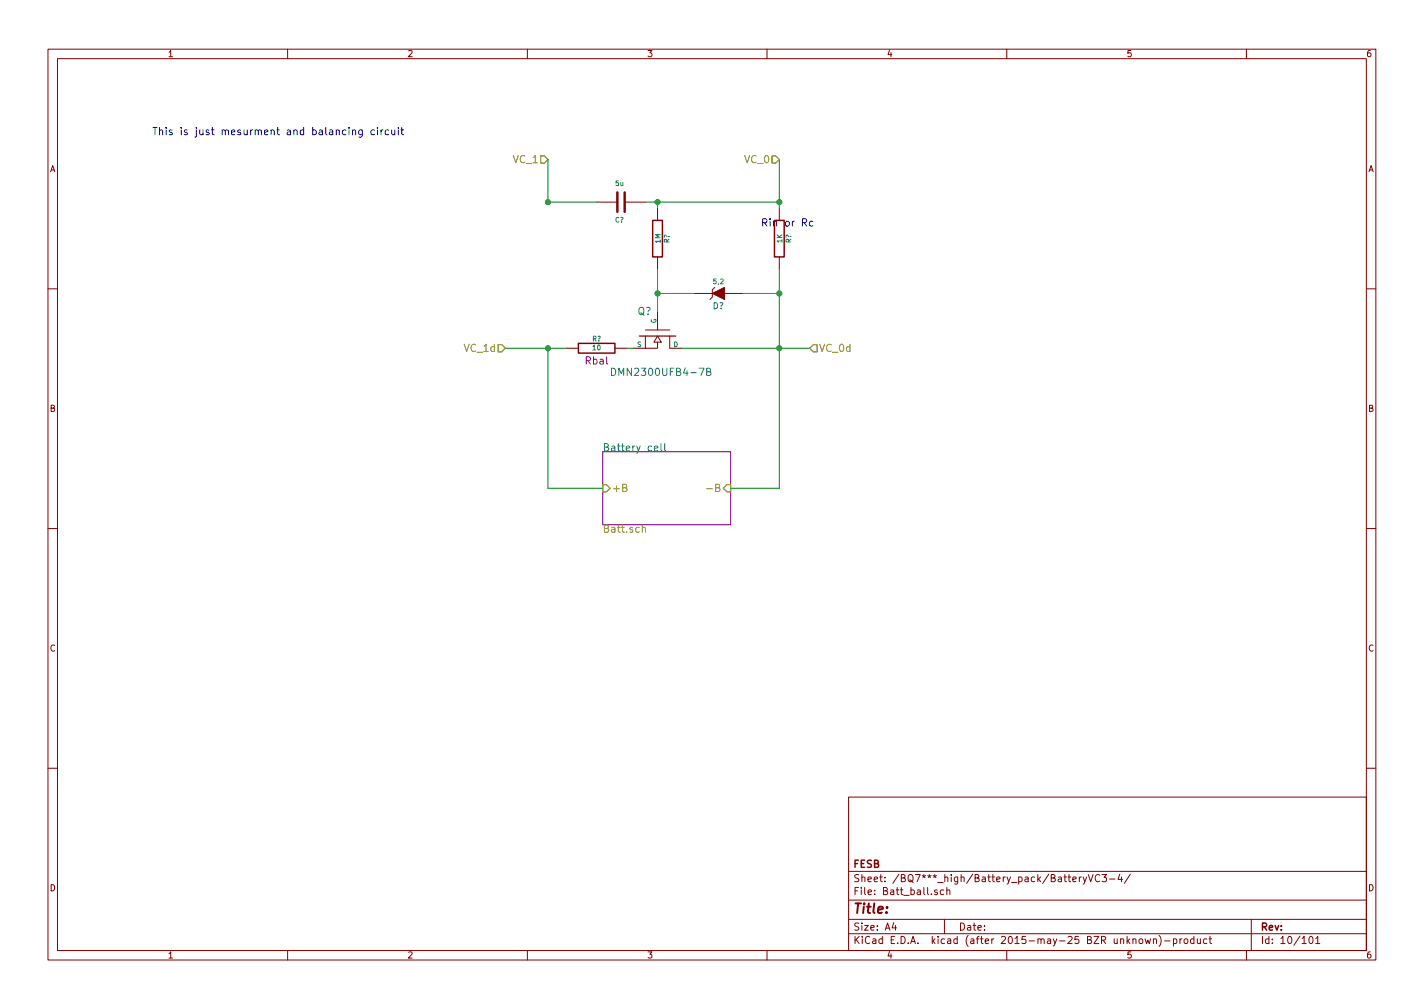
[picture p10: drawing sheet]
<svg xmlns="http://www.w3.org/2000/svg" width="297mm" height="210mm" viewBox="0 0 297 210" stroke-linecap="round" stroke-linejoin="round" font-family="sans-serif">
<g fill="none" stroke="#840000" stroke-width=".21">
<path d="M10 10.3h277v189.9h-277zM12 12.2h273v186.1h-273zM60 10.3v1.9M110 10.3v1.9M160 10.3v1.9M210 10.3v1.9M260 10.3v1.9M124.5 42.2h4.3M130.3 42.2h4.3M137.2 43.4v2.6M137.2 53.6v2.5M149.1 59.9l-.5 .5v1.6l-.5 .5"/>
<path d="M162.6 43.4v2.6M162.6 53.6v2.5M10 60.2h2M118.1 72.6h2.5M128.3 72.6h2.5M132.1 72.6h2.5M134.6 68.8h5.1M134.6 70.1v2.5M137.2 71.4v1.2h-2.6M137.2 70.1l.7 1.3h-1.5zM137.2 65v3.8M139.7 70.1v2.5h2.5"/>
<path d="M144.8 61.2h3.8M151.1 61.2h3.8M285 60.2h2M10 110.3h2M285 110.3h2M10 160.2h2M177 166.3h108v32h-108zM285 160.2h2M60 198.3v1.9M110 198.3v1.9M160 198.3v1.9M177 194.8h108"/>
<path d="M177 191.8h108M177 187.8h108M177 181.8h108M186.4 192.5l-.3 1h.9M186.8 193v1M195.5 185.7l-.4-.1-.2 .2 .1 .2 .5 .2v.3h-.6M196.8 185.7l-.4-.1-.3 .3 .1 .6 .2 .1 .4-.1M197 191.8v3M197.5 185.7l.2-.1 .4 .1v.9M197.5 185.1v1.5M210 198.3v1.9M223.8 183.4l.7-.1-.1-.3-.4-.1-.2 .2 .1 .7h.5"/>
<path d="M225.1 182.9v1M225.6 182.9l-.5 .3M225.9 182.9l.4 1M226.7 182.9l-.5 1.4-.3 .1M227 182.4l.5 1.5 .5-1.5M229.4 182.6a.71 .71 0 0 0-1 .5 .71 .71 0 0 0 .7 .8l.3-.1M229.9 182.4h.9l-.5 .6 .4 .1v.7l-.2 .1-.6-.1M231.4 183.4h1.2M233.6 182.3l-.4 1.1h1M233.9 182.9v1M235.8 182.3l-1.3 2M237.7 196l.2-.2 .4 .2 .1 .5-.1 .2-.4 .1-.2-.1z"/>
<path d="M238.9 195.8l.3 1 .2-.7 .3 .7 .3-1M240.6 196l.2-.2 .4 .1v.9M240.6 195.8v1M241.8 195.1a1.71 1.71 0 0 1 0 2.3M242.9 196.3h1.2M244.8 195.9l.4-.1 .3 .3-.1 .6h-.6M244.8 195.8v1.5M246.1 195.8v1M246.6 195.8l-.5 .3M247.1 196l.2-.2 .4 .2 .1 .5-.2 .2-.3 .1-.2-.1zM249 195.9l-.4-.1-.3 .3 .1 .6 .2 .1 .4-.1M249 195.3v1.5"/>
<path d="M249.8 195.8v.9l.4 .1 .2-.1M250.4 195.8v1M251.7 195.9l-.4-.1-.3 .3 .1 .6 .2 .1 .4-.1M252.2 195.8h.6M252.4 195.3v1.3l.4 .2M260 198.3v1.9M261 191.8v6.5M273.2 195.5l.2-.2a.8 .8 0 0 1 .5 .8 .8 .8 0 0 1-.5 .7l-.4-.5zM274.4 195.8l.5-.5v1.5M274.4 196.8h.9"/>
</g>
<path d="M125.7 94.2h26.7v15.3h-26.7z" fill="none" stroke="#840084" stroke-width=".21"/>
<path d="M127.6 76.8a.77 .77 0 0 1 .9 .8 .77 .77 0 0 1-.9 .7zM147.4 77.5h.7l.1-.3v-.2l-.8-.2v1.5h.6l.2-.1 .1-.4-.4-.3M136.5 93.5l.7-.1v-.3l-.5-.1-.2 .3 .1 .7h.6M137.9 92.5v1.3l.2 .3M138.7 92.5v1.3l.2 .3" fill="none" stroke="#008484" stroke-width=".21"/>
<path d="M134 110.2l.1-.1a.36 .36 0 0 1 .5 .1v.8M147.4 101.9h1.2M149.3 101.7h.7l.1-.3-.1-.2-.7-.2v1.5h.6l.2-.1 .1-.4-.4-.3" fill="none" stroke="#848400" stroke-width=".21"/>
<path d="M112.8 32.5h.7l.8 .8-.8 .7h-.7zM161 32.5h.8l.8 .8-.8 .7h-.8zM103.9 71.9h.7l.8 .7-.8 .8h-.7zM169.7 71.9h.7v1.5h-.7l-.8-.8zM125.7 101.1h.8l.8 .7-.8 .8h-.8zM151.6 101.1h.8v1.5h-.8l-.7-.8z" fill="none" stroke="#848400" stroke-width=".25"/>
<g fill="none" stroke="#0000c2" stroke-width=".21">
<path d="M73.5 27.2h.1a.36 .36 0 0 1 .6 .1v.8M75.6 27.1v1.2l-.3 .3-.4-.1M75.6 27.2l-.5-.1-.3 .3 .2 .6h.6M78.1 27.2l-.4-.1-.3 .3 .1 .6h.6M78.7 26.6v.1M78.7 27.1v1M79.5 27.1v1M79.9 27.1l-.4 .3M81.1 27.2l-.5-.1-.3 .3 .2 .6h.6M81.7 27.1l.1 .9 .3 .1 .3-.1M82.4 27.1v1M83.1 26.6v.1"/>
<path d="M83.1 27.1v1M83.6 27.1h.6M83.8 26.6v1.3l.4 .2M169.6 46.2l-.5-.1-.3 .4 .2 .6h.6"/>
</g>
<path d="M133.3 70.1h7.7" fill="none" stroke="#840000" stroke-width=".25"/>
<path d="M136.1 46h2.1v7.6h-2.1zM161.5 46h2.1v7.6h-2.1zM120.6 71.6h7.7v2.1h-7.7z" fill="none" stroke="#840000" stroke-width=".3"/>
<path d="M148.6 61.2l2.5-1.3v2.6z" fill="#840000" stroke="#840000" stroke-width=".21"/>
<path d="M128.8 40.1v4.1M130.3 40.1v4.1" fill="none" stroke="#840000" stroke-width=".51"/>
<g fill="#008400" stroke="#008400" stroke-width=".25">
<circle cx="114.3" cy="72.6" r=".51"/>
<circle cx="162.6" cy="61.2" r=".51"/>
<circle cx="162.6" cy="72.6" r=".51"/>
<circle cx="137.2" cy="42.2" r=".51"/>
<circle cx="137.2" cy="61.2" r=".51"/>
<circle cx="114.3" cy="42.2" r=".51"/>
<circle cx="162.6" cy="42.2" r=".51"/>
</g>
<path d="M114.3 33.3v8.9h10.2M162.6 33.3v10.1M134.6 42.2h28M137.2 42.2v1.2M137.2 56.1v8.9M162.6 56.1v45.7h-10.2M105.4 72.6h12.7M114.3 72.6v29.2h11.4M130.8 72.6h1.3M137.2 61.2h7.6M142.2 72.6h26.7M154.9 61.2h7.7" fill="none" stroke="#008400" stroke-width=".21"/>
<text font-size="2.8" fill="#840000" x="178" y="190.5">Title:</text>
<g font-size="2.1" fill="#0000c2">
<text x="31.7" y="28.2">This is just mesurment and balancing circuit</text>
<text x="158.7" y="47.2">Rin or Rc</text>
</g>
<g font-size="2.1" fill="#848400">
<text x="107.1" y="34">VC_1</text>
<text x="155.3" y="34">VC_0</text>
<text x="96.9" y="73.4">VC_1d</text>
<text x="170.8" y="73.4">VC_0d</text>
<text x="127.7" y="102.6">+B</text>
<text x="125.7" y="111.1">Batt.sch</text>
</g>
<g font-size="2.1" fill="#008484">
<text x="133" y="65.7">Q?</text>
<text x="128.7" y="78.4">DMN2300UFB4-7B</text>
<text x="125.7" y="94.1">Battery cell</text>
</g>
<text font-size="2.1" fill="#840084" x="122.1" y="76">Rbal</text>
<g font-size="2.1" fill="#840000">
<text x="178" y="184">Sheet: /BQ7***_high/Battery_pack/BatteryVC3-4/</text>
<text x="178" y="181">FESB</text>
<text x="178" y="186.7">File: Batt_ball.sch</text>
<text x="178" y="196.9">KiCad E.D.A. kicad (after 2015-may-25 BZR unknown)-product</text>
<text x="178" y="194.1">Size: A4</text>
<text x="200" y="194.1">Date:</text>
<text x="263" y="194.1">Rev:</text>
<text x="263" y="196.9">Id: 10/101</text>
</g>
<g font-size="1.8" fill="#840000">
<text x="35" y="11.9">1</text>
<text x="85" y="11.9">2</text>
<text x="135" y="11.9">3</text>
<text x="185" y="11.9">4</text>
<text x="235" y="11.9">5</text>
<text x="285" y="11.9">6</text>
<text x="10.4" y="35.9">A</text>
<text x="285.4" y="35.9">A</text>
<text x="10.4" y="85.9">B</text>
<text x="285.4" y="85.9">B</text>
<text x="10.4" y="135.9">C</text>
<text x="285.4" y="135.9">C</text>
<text x="10.4" y="185.9">D</text>
<text x="285.4" y="185.9">D</text>
<text x="35" y="199.9">1</text>
<text x="85" y="199.9">2</text>
<text x="135" y="199.9">3</text>
<text x="185" y="199.9">4</text>
<text x="235" y="199.9">5</text>
<text x="285" y="199.9">6</text>
</g>
<text font-size="1.8" fill="#008484" x="148.7" y="64.5">D?</text>
<g font-size="1.4" fill="#008484">
<text x="128.4" y="38.8">5u</text>
<text x="128.3" y="46.4">C?</text>
<text x="137.8" y="50.7" transform="rotate(-90 137.8 50.7)">1M</text>
<text x="139.6" y="50.7" transform="rotate(-90 139.6 50.7)">R?</text>
<text x="163.2" y="50.6" transform="rotate(-90 163.2 50.6)">1K</text>
<text x="165" y="50.7" transform="rotate(-90 165 50.7)">R?</text>
<text x="148.9" y="59.3">5,2</text>
<text x="123.5" y="71.2">R?</text>
<text x="136.9" y="67.5" transform="rotate(-90 136.9 67.5)">G</text>
<text x="123.6" y="73">10</text>
<text x="132.9" y="72.4">S</text>
<text x="140.5" y="72.4">D</text>
</g>
</svg>
